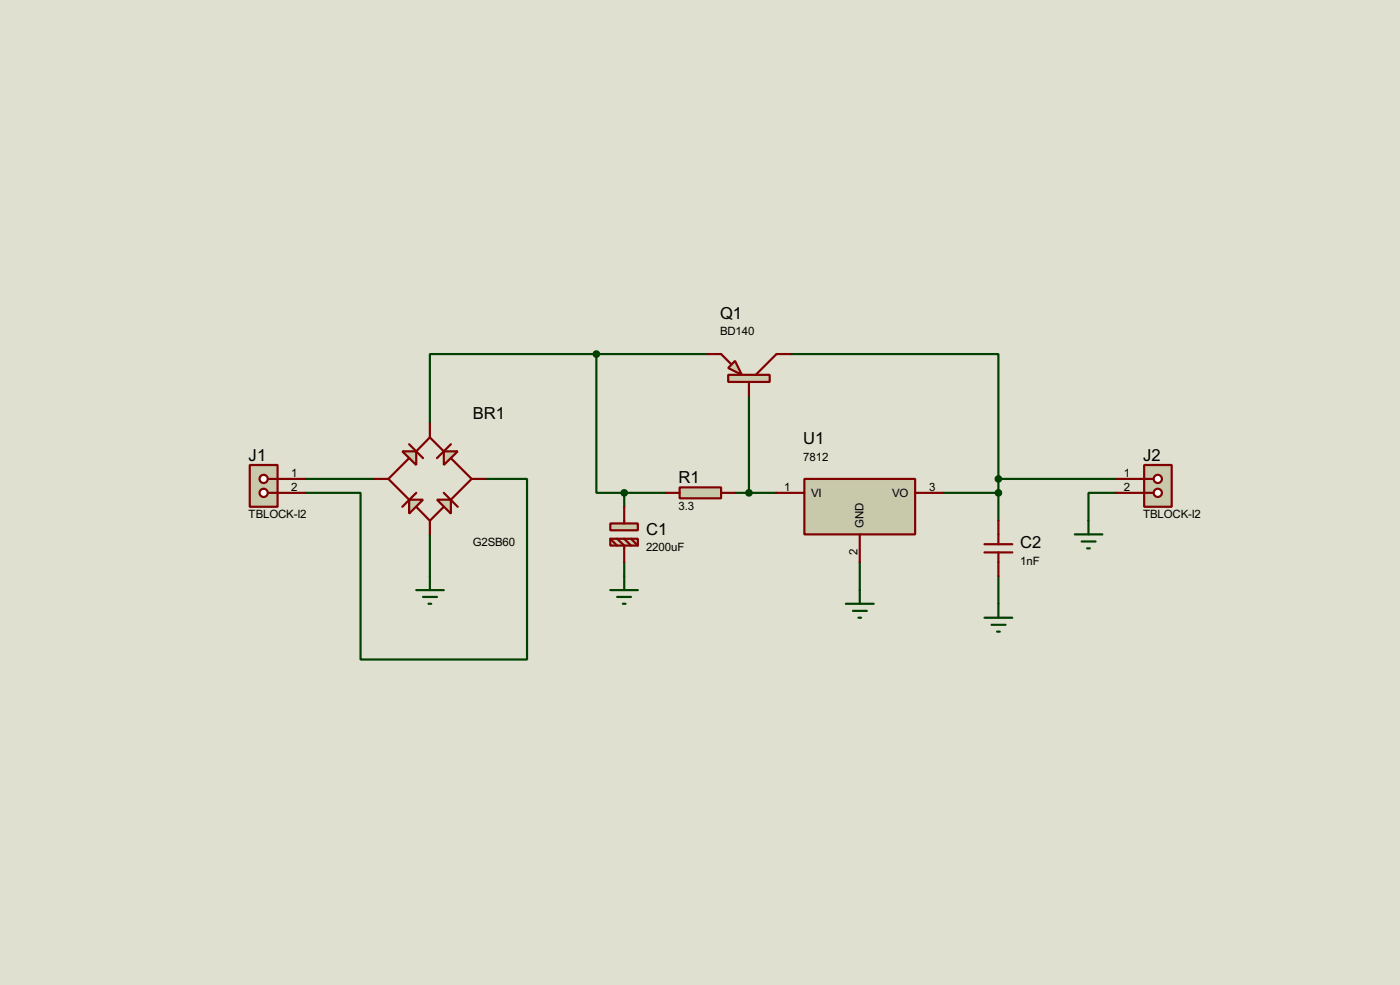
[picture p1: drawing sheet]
<svg xmlns="http://www.w3.org/2000/svg" width="256mm" height="180mm" viewBox="0 0 256 180" stroke-linecap="round" stroke-linejoin="round" font-family="sans-serif">
<path d="M0 0h256.5v180.3h-256.5z" fill="#e0e0d0"/>
<g fill="none" stroke="#004000" stroke-width=".4">
<path d="M109.3 64.8v25.4h5.1M109.3 64.8h-30.5v12.7M109.3 64.8h20.3M137.2 72.4v17.8M144.8 64.8h38.1v22.9M55.9 87.7h12.7M78.8 97.8v7.7M89 87.7h7.6v33h-30.5v-30.5h-10.2M114.4 90.2v2.6M114.4 90.2h7.6M134.7 90.2h7.6M172.8 90.2h10.1"/>
<path d="M182.9 87.7v7.6M182.9 87.7h21.6M204.5 90.2h-5.1v5.1M114.4 102.9v2.6M157.5 102.9v5.1M182.9 105.5v5"/>
</g>
<path d="M45.8 85.1h5.1v7.7h-5.1z" fill="#c8c8aa" stroke="#800000" stroke-width=".4"/>
<path d="M49.1 87.7h1.8" fill="none" stroke="#800000" stroke-width=".4"/>
<circle cx="48.3" cy="87.7" r=".75" fill="#feffff" stroke="#800000" stroke-width=".4"/>
<path d="M49.1 90.2h1.8" fill="none" stroke="#800000" stroke-width=".4"/>
<circle cx="48.3" cy="90.2" r=".75" fill="#feffff" stroke="#800000" stroke-width=".4"/>
<path d="M50.9 87.7h5M50.9 90.2h5" fill="none" stroke="#800000" stroke-width=".4"/>
<path d="M124.5 89.2h7.6v2h-7.6z" fill="#c8c8aa" stroke="#800000" stroke-width=".4"/>
<path d="M122 90.2h2.5M132.1 90.2h2.6" fill="none" stroke="#800000" stroke-width=".4"/>
<path d="M147.4 87.7h20.3v10.1h-20.3z" fill="#c8c8aa" stroke="#800000" stroke-width=".4"/>
<path d="M142.3 90.2h5.1M157.5 97.8v5.1M167.7 90.2h5.1" fill="none" stroke="#800000" stroke-width=".4"/>
<path d="M134.7 66.1l1.2 2.5-2.5-1.2z" fill="#c8c8aa" stroke="#800000" stroke-width=".4"/>
<path d="M133.4 68.6h7.6v1.3h-7.6z" fill="#c8c8aa" stroke="#800000" stroke-width=".4"/>
<path d="M129.6 64.8h2.5l1.8 1.8M137.2 69.9v2.5M144.8 64.8h-2.5l-3.8 3.8" fill="none" stroke="#800000" stroke-width=".4"/>
<g fill="#c8c8aa" stroke="#800000" stroke-width=".4">
<path d="M111.8 95.8h5.1v1.3h-5.1z"/>
<path d="M111.8 98.6h5.1v1.3h-5.1z"/>
</g>
<path d="M111.8 98.6l1.3 1.3M113.1 98.6l1.3 1.3v3M114.4 92.8v3M114.4 98.6l1.2 1.3M115.6 98.6l1.3 1.3M180.4 99.6h5.1M182.9 95.3v4.3M180.4 101.1h5.1M182.9 101.1v4.4" fill="none" stroke="#800000" stroke-width=".4"/>
<path d="M209.6 85.1h5.1v7.7h-5.1z" fill="#c8c8aa" stroke="#800000" stroke-width=".4"/>
<path d="M209.6 87.7h1.8" fill="none" stroke="#800000" stroke-width=".4"/>
<circle cx="212.1" cy="87.7" r=".75" fill="#feffff" stroke="#800000" stroke-width=".4"/>
<path d="M209.6 90.2h1.8" fill="none" stroke="#800000" stroke-width=".4"/>
<circle cx="212.1" cy="90.2" r=".75" fill="#feffff" stroke="#800000" stroke-width=".4"/>
<path d="M204.5 87.7h5.1M204.5 90.2h5.1" fill="none" stroke="#800000" stroke-width=".4"/>
<g fill="none" stroke="#004000" stroke-width=".4">
<path d="M196.9 97.8h5.1M198.2 99.1h2.5M199.4 95.3v2.5M111.8 108h5.1M113.1 109.3h2.5M114.1 110.5h.5M114.4 105.5v2.5M155 110.5h5.1M156.3 111.8h2.5M157.3 113.1h.5M157.5 108v2.5M180.4 113.1h5.1"/>
<path d="M181.7 114.4h2.5M182.7 115.6h.5M182.9 110.5v2.6M199.2 100.4h.5"/>
</g>
<g fill="#004000" stroke="#004000" stroke-width=".4">
<circle cx="182.9" cy="90.2" r=".5"/>
<circle cx="182.9" cy="87.7" r=".5"/>
<circle cx="114.3" cy="90.2" r=".5"/>
<circle cx="137.2" cy="90.2" r=".5"/>
</g>
<path d="M81.3 82.6h2.6l-2.6 2.5z" fill="#c8c8aa" stroke="#800000" stroke-width=".4"/>
<path d="M75 81.3l2.5 2.6M75 83.9l-3.8 3.8 3.8 3.8M76.3 90.2l-2.6 2.6M76.3 92.8l2.5 2.5 2.5-2.5M76.3 82.6l2.5-2.5 2.5 2.5M81.3 90.2l2.6 2.6M82.6 81.3l-2.5 2.6M82.6 83.9l3.8 3.8-3.8 3.8" fill="none" stroke="#800000" stroke-width=".4"/>
<g fill="#c8c8aa" stroke="#800000" stroke-width=".4">
<path d="M75 91.5h2.5l-2.5 2.5z"/>
<path d="M73.7 82.6h2.6v2.5z"/>
<path d="M80.1 91.5h2.5v2.5z"/>
</g>
<path d="M78.8 77.5v2.6M68.6 87.7h2.6M78.8 95.3v2.5M86.4 87.7h2.6" fill="none" stroke="#800000" stroke-width=".4"/>
<path d="M76.3 108h5M77.5 109.3h2.6M78.5 110.5h.5M78.8 105.5v2.5" fill="none" stroke="#004000" stroke-width=".4"/>
<circle cx="109.2" cy="64.8" r=".5" fill="#004000" stroke="#004000" stroke-width=".4"/>
<g font-size="3.4">
<text x="131.9" y="58.5">Q1</text>
<text x="86.6" y="76.7">BR1</text>
<text x="147.2" y="81.3">U1</text>
<text x="45.6" y="84.3">J1</text>
<text x="124.3" y="88.4">R1</text>
<text x="209.4" y="84.3">J2</text>
<text x="118.4" y="97.9">C1</text>
<text x="186.9" y="100.4">C2</text>
</g>
<g font-size="2.4">
<text x="131.9" y="61.4">BD140</text>
<text x="53.4" y="87.3">1</text>
<text x="53.4" y="89.8">2</text>
<text x="143.7" y="89.8">1</text>
<text x="147.2" y="84.3">7812</text>
<text x="170.2" y="89.8">3</text>
<text x="205.9" y="87.3">1</text>
<text x="205.9" y="89.8">2</text>
<text x="45.6" y="94.9">TBLOCK-I2</text>
<text x="124.3" y="93.3">3.3</text>
<text x="148.6" y="90.9">VI</text>
<text x="163.5" y="90.9">VO</text>
<text x="209.4" y="94.9">TBLOCK-I2</text>
<text x="86.6" y="99.9">G2SB60</text>
<text x="118.4" y="100.8">2200uF</text>
<text x="157.1" y="101.5" transform="rotate(-90 157.1 101.5)">2</text>
<text x="158.2" y="96.6" transform="rotate(-90 158.2 96.6)">GND</text>
<text x="186.9" y="103.4">1nF</text>
</g>
</svg>
